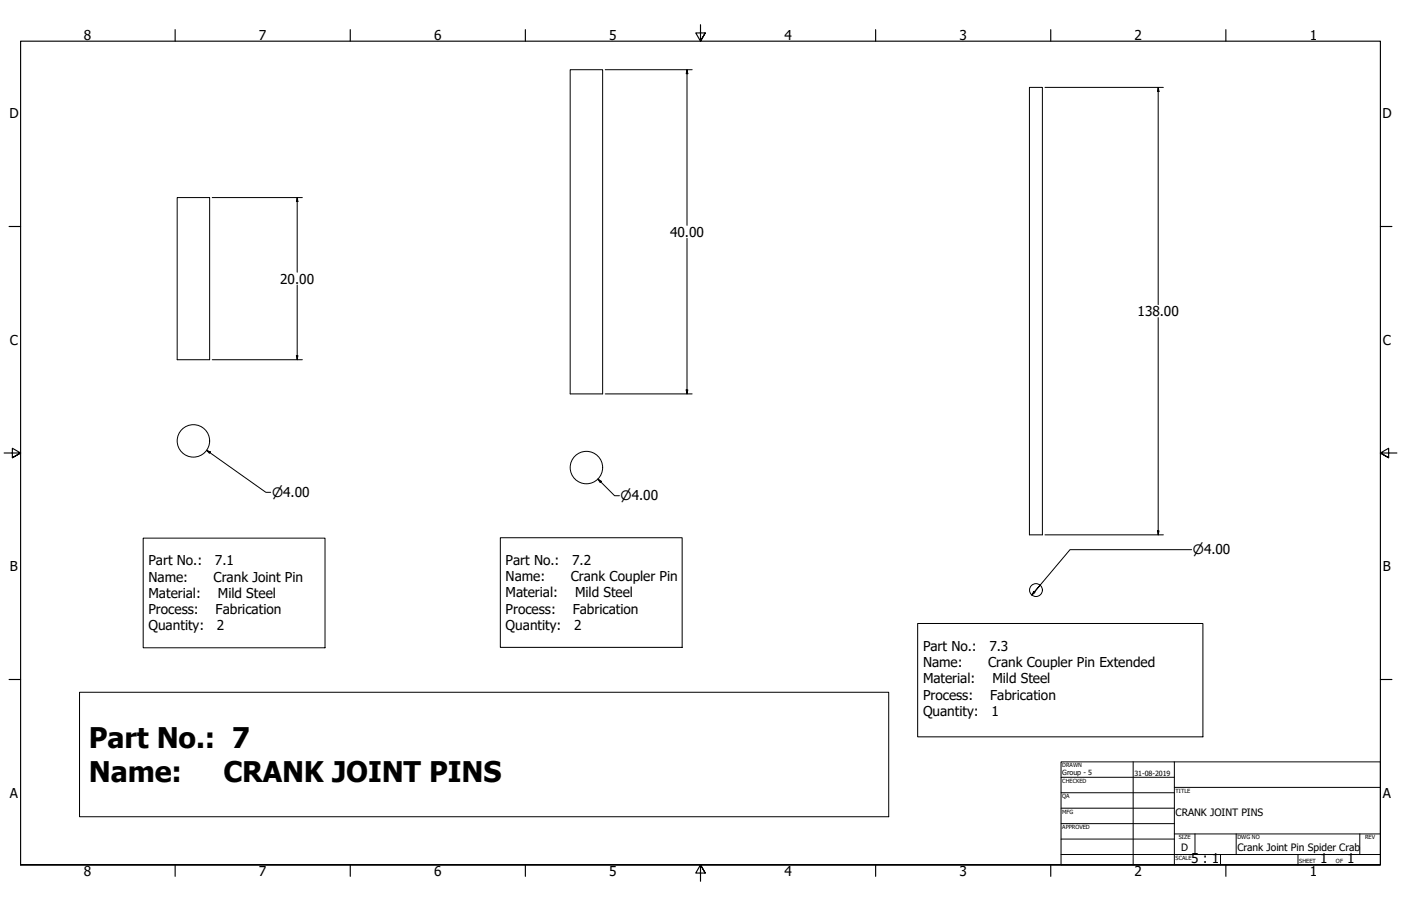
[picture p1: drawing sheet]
<svg xmlns="http://www.w3.org/2000/svg" width="864mm" height="559mm" viewBox="0 0 864 559" stroke-linecap="round" stroke-linejoin="round" font-family="sans-serif">
<!-- layer: Visible (ANSI) -->
<g fill="none" stroke="#000" stroke-width=".62">
<path d="M351 43h20v200h-20zM635 54h8v276h-8zM109 122h20v100h-20z"/>
<circle cx="119" cy="272" r="10"/>
<circle cx="361" cy="288" r="10"/>
<circle cx="639" cy="364" r="4"/>
</g>
<!-- layer: Border (ANSI) -->
<g fill="none" stroke="#000" stroke-width=".7">
<path d="M108 18v7M216 18v7M324 18v7M432 15v10l-3-5h6l-3 5 3-5M540 18v7M648 18v7M756 18v7M6 140h7M851 140h7M3 279h10l-5-3v6l5-3-5 3M861 279h-10l5-3v6l-5-3 5 3M6 419h7"/>
<path d="M851 419h7M13 533v-508h838v508h-838h838M108 533v8M216 533v8M324 533v8M435 538l-3-5 3 5h-6l3-5v11M540 533v8M648 533v8M756 533v8"/>
</g>
<!-- layer: Title (ANSI) -->
<g fill="none" stroke="#000" stroke-width=".62">
<path d="M654 470h197v63h-197zM654 479h70M698 470v63M724 470v63M654 489h70M654 498h70M724 486h127M654 508h70M654 518h70M724 514h127M737 514v13M762 514v13"/>
<path d="M838 514v13M654 527h197M752 527v6M800 527v6"/>
</g>
<!-- layer: Dimension (ANSI) -->
<g fill="none" stroke="#000" stroke-width=".62">
<path d="M373 43h54M423 43l1 2h-1zM423 43v96M644 54h73M714 54v2h-1zM714 54v134M131 122h55M183 122l1 2h-1zM183 122v46M423 147v96M183 176v46M714 196v134"/>
<path d="M183 219h1l-1 3zM131 222h55M373 243h54M423 240h1l-1 3zM127 278l3 1-1 1zM127 278l37 26h3M369 295l2 2-1 1zM369 295l10 11h3M644 330h73M713 327h1v3zM735 339h-75l-22 26 3-4M637 365h1l-2 2z"/>
<path d="M638 365l-2 2"/>
</g>
<g fill="#000">
<path d="M423 43l1 2h-1z" fill-rule="evenodd"/>
<path d="M714 54v2h-1z" fill-rule="evenodd"/>
<path d="M183 122l1 2h-1z" fill-rule="evenodd"/>
<path d="M183 219h1l-1 3z" fill-rule="evenodd"/>
<path d="M423 240h1l-1 3z" fill-rule="evenodd"/>
<path d="M127 278l3 1-1 1z" fill-rule="evenodd"/>
<path d="M369 295l2 2-1 1z" fill-rule="evenodd"/>
<path d="M713 327h1v3z" fill-rule="evenodd"/>
<path d="M637 365h1l-2 2z" fill-rule="evenodd"/>
</g>
<!-- layer: Symbol (ANSI) -->
<path d="M88 332h112v68h-112zM308 332h112v67h-112zM566 385h175v69h-175zM49 427h499v77h-499z" fill="none" stroke="#000" stroke-width=".62"/>
<g font-size="17.5">
<text x="55" y="461">Part No.: 7</text>
<text x="55" y="482">Name:</text>
<text x="138" y="482">CRANK JOINT PINS</text>
</g>
<g font-size="8.4">
<text x="52" y="24">8</text>
<text x="160" y="24">7</text>
<text x="268" y="24">6</text>
<text x="376" y="24">5</text>
<text x="483" y="24">4</text>
<text x="591" y="24">3</text>
<text x="699" y="24">2</text>
<text x="807" y="24">1</text>
<text x="6" y="73">D</text>
<text x="852" y="73">D</text>
<text x="413" y="146">40.00</text>
<text x="173" y="175">20.00</text>
<text x="701" y="195">138.00</text>
<text x="6" y="213">C</text>
<text x="852" y="213">C</text>
<text x="6" y="352">B</text>
<text x="92" y="349">Part No.:</text>
<text x="133" y="349">7.1</text>
<text x="312" y="348">Part No.:</text>
<text x="353" y="348">7.2</text>
<text x="852" y="352">B</text>
<text x="92" y="359">Name:</text>
<text x="132" y="359">Crank Joint Pin</text>
<text x="312" y="358">Name:</text>
<text x="352" y="358">Crank Coupler Pin</text>
<text x="92" y="369">Material:</text>
<text x="134" y="369">Mild Steel</text>
<text x="312" y="368">Material:</text>
<text x="354" y="368">Mild Steel</text>
<text x="92" y="379">Process:</text>
<text x="133" y="379">Fabrication</text>
<text x="312" y="379">Process:</text>
<text x="353" y="379">Fabrication</text>
<text x="92" y="389">Quantity:</text>
<text x="134" y="389">2</text>
<text x="312" y="389">Quantity:</text>
<text x="354" y="389">2</text>
<text x="569" y="401">Part No.:</text>
<text x="610" y="401">7.3</text>
<text x="569" y="411">Name:</text>
<text x="609" y="411">Crank Coupler Pin Extended</text>
<text x="569" y="421">Material:</text>
<text x="612" y="421">Mild Steel</text>
<text x="569" y="431">Process:</text>
<text x="610" y="431">Fabrication</text>
<text x="569" y="442">Quantity:</text>
<text x="611" y="442">1</text>
<text x="6" y="492">A</text>
<text x="852" y="492">A</text>
<text x="734" y="533">5 : 1</text>
<text x="814" y="533">1</text>
<text x="830" y="533">1</text>
<text x="52" y="541">8</text>
<text x="160" y="541">7</text>
<text x="268" y="541">6</text>
<text x="376" y="541">5</text>
<text x="483" y="541">4</text>
<text x="591" y="541">3</text>
<text x="699" y="541">2</text>
<text x="807" y="541">1</text>
</g>
<g font-size="8">
<text x="168" y="307">⌀4.00</text>
<text x="383" y="309">⌀4.00</text>
<text x="735" y="342">⌀4.00</text>
</g>
<g font-size="6.3">
<text x="725" y="503">CRANK JOINT PINS</text>
<text x="728" y="525">D</text>
<text x="763" y="525">Crank Joint Pin Spider Crab</text>
</g>
<g font-size="4.4">
<text x="655" y="478">Group - 5</text>
<text x="699" y="479">31-08-2019</text>
</g>
<g font-size="3.5">
<text x="655" y="473">DRAWN</text>
<text x="655" y="483">CHECKED</text>
<text x="725" y="489">TITLE</text>
<text x="655" y="492">QA</text>
<text x="655" y="502">MFG</text>
<text x="655" y="511">APPROVED</text>
<text x="727" y="518">SIZE</text>
<text x="763" y="518">DWG NO</text>
<text x="841" y="518">REV</text>
<text x="725" y="530">SCALE</text>
<text x="801" y="533">SHEET</text>
<text x="824" y="533">OF</text>
</g>
</svg>
